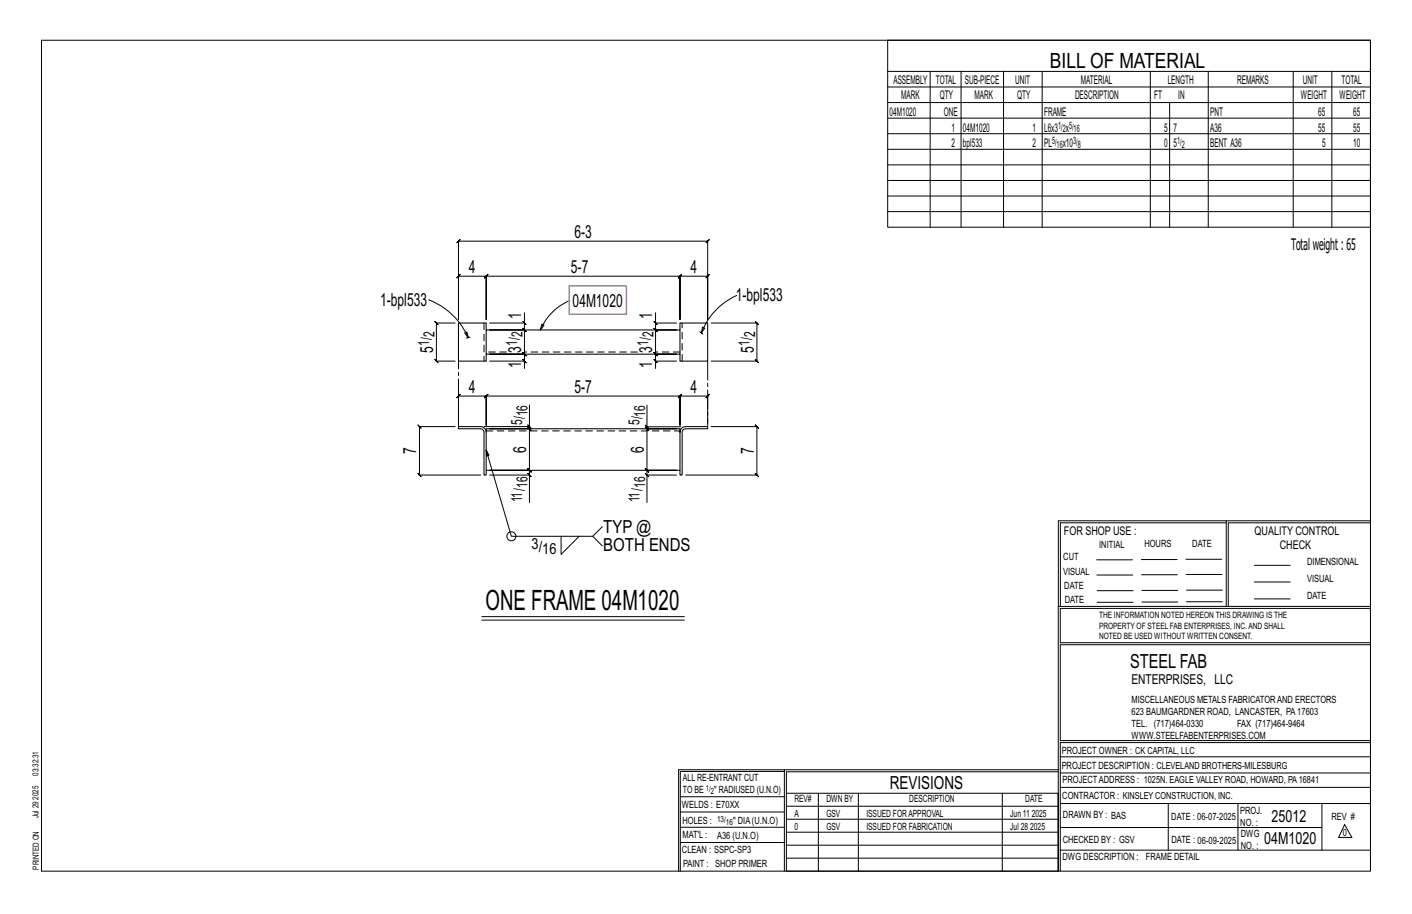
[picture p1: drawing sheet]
<svg xmlns="http://www.w3.org/2000/svg" width="432mm" height="279mm" viewBox="0 0 432 279" stroke-linecap="round" stroke-linejoin="round" font-family="sans-serif">
<g fill="none" stroke="#000" stroke-width=".31">
<path d="M12.7 12.3h406.4v254h-406.4zM271.5 12.3h147.6v57.2h-147.6zM271.5 21.8h147.6M271.5 26.6h147.6M271.5 31.4h147.6M271.5 36.1h147.6M284.5 21.8v47.7M293.9 21.8v47.7M306.9 21.8v47.7M318.7 21.8v47.7M351.8 21.8v47.7M357.7 31.4v38.1"/>
<path d="M369.5 21.8v47.7M395.5 21.8v47.7M407.3 21.8v47.7M271.5 40.9h147.6M271.5 45.6h147.6M271.5 50.4h147.6M271.5 55.2h147.6M271.5 59.9h147.6M139.7 74.2l1-1-.5 .5h76.2l-.5 .5 1-1-.5 .5v24v-13.3l.5-.5-1 1 .5-.5h-8.5l.5-.5-1 1 .5-.5v13.3v-13.3l.5-.5-1 1 .5-.5h-59.2l.5-.5-1 1 .5-.5v13.3v-13.3l.5-.5-1 1 .5-.5h-8.5l.5-.5-1 1 .5-.5v13.3v-24zM271.5 64.7h147.6M131.1 91.6a21.9 21.9 0 0 1 12.1 11.6M139.2 98.7h-5.7l-.5-.5 1 1-.5-.5v11.7l-.5-.5 1 1-.5-.5h5.7"/>
<path d="M159.9 98.2l1 1zM160.4 98.7v2.2l-.5-.5 1 1-.5-.5h-10.7h10.7l-.5-.5 1 1-.5-.5v7.4l-.5-.5 1 1-.5-.5h-10.7h10.7l-.5-.5 1 1-.5-.5v2.1M160.4 95.6v3.1h-10.7M165.7 99.1l.7 .3-1.1 1.5zM174.2 91.9a16.6 16.6 0 0 0-8.9 9M200 98.2l1 1zM200.5 98.7v2.2l-.5-.5 1 1-.5-.5h6.4h-6.4l-.5-.5 1 1-.5-.5v7.4l-.5-.5 1 1-.5-.5h6.4h-6.4l-.5-.5 1 1-.5-.5v2.1M200.5 95.6v3.1h6.4M217.5 98.7h14l-.5-.5 1 1-.5-.5v11.7l-.5-.5 1 1-.5-.5h-14M225.3 90.3a20.6 20.6 0 0 0-10.8 11.5M142.1 101.8l.7-.3 .4 1.7zM143.2 103.2l-.6 .1"/>
<path d="M143.8 103.1l-.6 .1M149.7 110.4h10.7v2.2M159.9 109.9l1 1zM200 109.9l1 1zM206.9 110.4h-6.4v2.2M214 101.4l.5 .4M214.5 101.8l.4 .4M214.8 100l.7 .3-1 1.5zM139.2 130.4h-10.9l-.5-.5 1 1-.5-.5v14.8l-.5-.5 1 1-.5-.5h18.7M140.2 129.3v-8.2l-.5 .5 1-1-.5 .5h8.5l-.5 .5 1-1-.5 .5v8.9v-8.9l-.5 .5 1-1-.5 .5h59.2l-.5 .5 1-1-.5 .5v8.9v-8.9l-.5 .5 1-1-.5 .5h8.5l-.5 .5 1-1-.5 .5v8.2M148.7 137.6l.1 1.8 .7-.2-.8-1.6 7.7 26.3h24.9l2.9-2.9M161.4 129.9l1 1z"/>
<path d="M161.9 130.4v.7l-.5-.5 1 1-.5-.5h-12.2h12.2l-.5-.5 1 1-.5-.5v12.7l-.5-.5 1 1-.5-.5h-12.2h12.2l-.5-.5 1 1-.5-.5v1.4M161.9 123.8v6.6h-13.9M197.3 130l1 1zM197.8 130.5v.6l-.5-.5 1 1-.5-.5h9.1h-9.1l-.5-.5 1 1-.5-.5v12.7l-.5-.5 1 1-.5-.5h9.1h-9.1l-.5-.5 1 1-.5-.5v1.4M197.8 123.8v6.7h10.4M217.5 130.4h14l-.5-.5 1 1-.5-.5v14.8l-.5-.5 1 1-.5-.5h-21.8M149.7 145.2h12.2v8.4M161.4 144.7l1 1zM197.3 144.7l1 1zM206.9 145.2h-9.1v8.4M375 159.8h-50.7v25.6M375 159.2h-51.3l-.1 107.1"/>
<path d="M419.1 159.2h-44.1v26.2M419.1 159.8h-43.5v25.6M171.6 163.9v5.6l5.5-5.6M181.3 163.9l2.9 3M335.4 171.1h10.9M335.4 175.8h11M349 171h11M349.1 175.7h11M362.7 171h10.9M362.7 175.6h11M383.6 172.8h11M383.6 177.9h11"/>
<path d="M147.3 188.5h62M147.3 189.6h62M323.7 185.4h95.4M335.5 184.1h11M335.5 180.6h11M349.2 184h11M349.2 180.5h11M362.9 180.4h10.9M362.9 184h10.9M383.6 183.1h11M419.1 186h-94.9v10.5h94.9M419.1 197.1h-94.9v29.3h94.9v.6h-94.9v39.3"/>
<path d="M239.9 235.8h-31.9v30.5M239.9 235.3h-32.4v31M323.6 235.3h-83.7v31M323.6 235.9h-83.1v6.6M324.2 236.3h94.9M324.2 231.4h94.9M208 252.9h31.9M208 257.5h31.9M208 243.6h31.9M208 248.2h31.9M240.5 242.5h83.1v23.8h-83.1zM240.5 258.4h83.1"/>
<path d="M240.5 254.4h83.1M240.5 250.4h83.1M240.5 246.5h83.1M250.3 242.5v23.8M262.5 242.5v23.8M306.5 242.5v23.8M324.2 253h80.1M324.2 245.6h94.9M324.2 259.9h94.9M324.2 240.7h94.9M357.3 245.6v14.3M378.6 245.6v14.3"/>
<path d="M404.3 245.6v14.3M411.2 252.1l2.2 3.9h-4zM240.5 262.3h83.1"/>
<circle cx="156.4" cy="163.9" r="1.38"/>
</g>
<path d="M148.7 100.9h59.2v7.4h-59.2zM148.7 100.9v-2.2h-8.5v11.7h8.5v-2.1M207.9 100.9v-2.2h8.5v11.7h-8.5v-2.1M140.2 130.4h6.8a1.72 1.72 0 0 1 1.7 1.7v13.1h-.7l-.1-13.6-.9-.5h-6.8zM148.7 132.1v-1h59.2v14.1h.7l.1-13.6 1-.5h6.7v-.7h-6.7a1.72 1.72 0 0 0-1.8 1.7M148.7 143.8h59.2" fill="none" stroke="#000" stroke-width=".32"/>
<path d="M148 98.7v11.7M154.9 107.6h-6.2M194.9 107.6h-34.5M207.9 107.6h-7.4M208.6 110.4v-11.7M148.7 131.7h59.2" fill="none" stroke="#000" stroke-width=".31" stroke-dasharray="2 1.4"/>
<path d="M174.1 87.4h17.4v8.6h-17.4z" fill="none" stroke="#f0f" stroke-width=".5"/>
<path d="M216.4 110.4v20M140.2 130.4v-20" fill="none" stroke="#000" stroke-width=".31" stroke-dasharray="5.8 1 1 1"/>
<text font-size="8.6" x="148.5" y="186.5">ONE FRAME 04M1020</text>
<text font-size="6.4" x="321.1" y="20.7">BILL OF MATERIAL</text>
<text font-size="5.9" x="345.6" y="204.1">STEEL FAB</text>
<g font-size="5.5">
<text x="175.6" y="72.7">6-3</text>
<text x="143.4" y="83.4">4</text>
<text x="174.6" y="83.4">5-7</text>
<text x="211.2" y="83.4">4</text>
<text x="116.2" y="93.6">1-bpl533</text>
<text x="175.1" y="94">04M1020</text>
<text x="225" y="92">1-bpl533</text>
<text x="159.4" y="97.6" transform="rotate(-90 159.4 97.6)">1</text>
<text x="199.5" y="97.6" transform="rotate(-90 199.5 97.6)">1</text>
<text x="132.5" y="107.8" transform="rotate(-90 132.5 107.8)">5</text>
<text x="159.4" y="107.8" transform="rotate(-90 159.4 107.8)">3</text>
<text x="199.5" y="107.8" transform="rotate(-90 199.5 107.8)">3</text>
<text x="230.5" y="107.8" transform="rotate(-90 230.5 107.8)">5</text>
<text x="159.4" y="112.6" transform="rotate(-90 159.4 112.6)">1</text>
<text x="199.5" y="112.6" transform="rotate(-90 199.5 112.6)">1</text>
<text x="143.4" y="120.1">4</text>
<text x="175.6" y="120.1">5-7</text>
<text x="211.2" y="120.1">4</text>
<text x="127.3" y="138.8" transform="rotate(-90 127.3 138.8)">7</text>
<text x="160.9" y="138.4" transform="rotate(-90 160.9 138.4)">6</text>
<text x="196.9" y="138.4" transform="rotate(-90 196.9 138.4)">6</text>
<text x="230.5" y="138.8" transform="rotate(-90 230.5 138.8)">7</text>
<text x="184.4" y="162.9">TYP @</text>
<text x="184.4" y="168.5">BOTH ENDS</text>
<text x="272.2" y="241.1">REVISIONS</text>
</g>
<g font-size="5.1">
<text x="388.9" y="251.3">25012</text>
<text x="386.6" y="258.1">04M1020</text>
</g>
<text font-size="4.9" x="394.8" y="76.4">Totalweight : 65</text>
<g font-size="4.7">
<text x="131.2" y="105.7" transform="rotate(-90 131.2 105.7)">1/</text>
<text x="132.9" y="103.1" transform="rotate(-90 132.9 103.1)">2</text>
<text x="158.1" y="105.7" transform="rotate(-90 158.1 105.7)">1/</text>
<text x="159.8" y="103.1" transform="rotate(-90 159.8 103.1)">2</text>
<text x="198.2" y="105.7" transform="rotate(-90 198.2 105.7)">1/</text>
<text x="199.9" y="103.1" transform="rotate(-90 199.9 103.1)">2</text>
<text x="229.2" y="105.7" transform="rotate(-90 229.2 105.7)">1/</text>
<text x="230.9" y="103.1" transform="rotate(-90 230.9 103.1)">2</text>
<text x="159.7" y="129.9" transform="rotate(-90 159.7 129.9)">5/</text>
<text x="161.3" y="127.3" transform="rotate(-90 161.3 127.3)">16</text>
<text x="195.6" y="129.9" transform="rotate(-90 195.6 129.9)">5/</text>
<text x="197.3" y="127.3" transform="rotate(-90 197.3 127.3)">16</text>
<text x="161.3" y="149.2" transform="rotate(-90 161.3 149.2)">16</text>
<text x="197.3" y="149.2" transform="rotate(-90 197.3 149.2)">16</text>
<text x="159.7" y="153.6" transform="rotate(-90 159.7 153.6)">11/</text>
<text x="195.6" y="153.6" transform="rotate(-90 195.6 153.6)">11/</text>
<text x="162.6" y="167.8">3/</text>
<text x="165.8" y="169.4">16</text>
</g>
<text font-size="4.2" x="346" y="209.1">ENTERPRISES, LLC</text>
<g font-size="3.7">
<text x="273.2" y="25.6">ASSEMBLY</text>
<text x="286.2" y="25.6">TOTAL</text>
<text x="295.1" y="25.6">SUB-PIECE</text>
<text x="310.4" y="25.6">UNIT</text>
<text x="330.5" y="25.6">MATERIAL</text>
<text x="357.1" y="25.6">LENGTH</text>
<text x="378.3" y="25.6">REMARKS</text>
<text x="398.4" y="25.6">UNIT</text>
<text x="410.2" y="25.6">TOTAL</text>
<text x="272.1" y="35.5">04M1020</text>
<text x="275.6" y="30.4">MARK</text>
<text x="287.4" y="30.4">QTY</text>
<text x="288.6" y="35.5">ONE</text>
<text x="298" y="30.4">MARK</text>
<text x="311" y="30.4">QTY</text>
<text x="319.3" y="35.5">FRAME</text>
<text x="328.7" y="30.4">DESCRIPTION</text>
<text x="353" y="30.4">FT</text>
<text x="360.3" y="30.4">IN</text>
<text x="370.1" y="35.5">PNT</text>
<text x="397.8" y="30.4">WEIGHT</text>
<text x="403.2" y="35.5">65</text>
<text x="409.6" y="30.4">WEIGHT</text>
<text x="413.8" y="35.5">65</text>
<text x="290.9" y="40.2">1</text>
<text x="294.5" y="40.2">04M1020</text>
<text x="315.8" y="40.2">1</text>
<text x="319.3" y="40.2">L6x3 x</text>
<text x="356" y="40.2">5</text>
<text x="358.9" y="40.2">7</text>
<text x="370.1" y="40.2">A36</text>
<text x="403.2" y="40.2">55</text>
<text x="413.8" y="40.2">55</text>
<text x="290.9" y="45">2</text>
<text x="294.5" y="45">bpl533</text>
<text x="315.8" y="45">2</text>
<text x="319.3" y="45">PL</text>
<text x="325" y="45">x10</text>
<text x="356" y="45">0</text>
<text x="358.9" y="45">5</text>
<text x="370.1" y="45">BENT A36</text>
<text x="404.3" y="45">5</text>
<text x="413.8" y="45">10</text>
<text x="325.3" y="163.4">FOR SHOP USE :</text>
<text x="383.7" y="163.4">QUALITY CONTROL</text>
<text x="391.4" y="167.8">CHECK</text>
</g>
<g font-size="3.1">
<text x="323.6" y="39.4">1/ 5/</text>
<text x="325" y="40.5">2</text>
<text x="328.3" y="40.5">16</text>
<text x="321.7" y="44.1">5/</text>
<text x="323.1" y="45.3">16</text>
<text x="328.2" y="44.1">3/</text>
<text x="329.6" y="45.3">8</text>
<text x="360" y="44.1">1/</text>
<text x="361.4" y="45.3">2</text>
<text x="336.2" y="167.4">INITIAL</text>
<text x="350" y="167.1">HOURS</text>
<text x="364.6" y="167.2">DATE</text>
<text x="325.2" y="171.3">CUT</text>
<text x="399.8" y="172.8">DIMENSIONAL</text>
<text x="325.1" y="175.8">VISUAL</text>
<text x="399.8" y="177.9">VISUAL</text>
<text x="325.5" y="180">DATE</text>
<text x="325.7" y="184.4">DATE</text>
<text x="399.8" y="183.1">DATE</text>
<text x="346" y="215">MISCELLANEOUS METALS FABRICATORAND ERECTORS</text>
<text x="346" y="218.6">623 BAUMGARDNER ROAD, LANCASTER, PA17603</text>
<text x="346" y="225.8">WWW.STEELFABENTERPRISES.COM</text>
<text x="346" y="222.2">TEL. (717)464-0330</text>
<text x="378.3" y="222.2">FAX (717)464-9464</text>
<text x="324.7" y="230.5">PROJECT OWNER : CK CAPITAL, LLC</text>
<text x="208.8" y="238.8">ALL RE-ENTRANT CUT</text>
<text x="324.7" y="235.1">PROJECT DESCRIPTION : CLEVELAND BROTHERS-MILESBURG</text>
<text x="324.9" y="239.5">PROJECTADDRESS : 1025N. EAGLE VALLEY ROAD, HOWARD, PA16841</text>
<text x="208.8" y="242.5">TO BE</text>
<text x="218.4" y="242.5">&quot; RADIUSED (U.N.O)</text>
<text x="242.9" y="245.3">REV#</text>
<text x="252.7" y="245.3">DWN BY</text>
<text x="278.1" y="245.3">DESCRIPTION</text>
<text x="313.5" y="245.3">DATE</text>
<text x="324.9" y="244.2">CONTRACTOR : KINSLEY CONSTRUCTION, INC.</text>
<text x="208.5" y="247">WELDS : E70XX</text>
<text x="208.7" y="251.7">HOLES :</text>
<text x="224.2" y="251.8">&quot; DIA(U.N.O)</text>
<text x="242.9" y="249.9">A</text>
<text x="252.7" y="249.9">GSV</text>
<text x="264.9" y="249.9">ISSUED FORAPPROVAL</text>
<text x="309" y="249.9">Jun 11</text>
<text x="315.5" y="249.9">2025</text>
<text x="325.1" y="250">DRAWN BY : BAS</text>
<text x="358.2" y="250.5">DATE : 06-07-2025</text>
<text x="379.3" y="248.9">PROJ.</text>
<text x="407.2" y="250.5">REV #</text>
<text x="208.7" y="256.3">MAT'L :</text>
<text x="219.3" y="256.4">A36 (U.N.O)</text>
<text x="242.9" y="253.8">0</text>
<text x="252.7" y="253.8">GSV</text>
<text x="264.9" y="253.8">ISSUED FOR FABRICATION</text>
<text x="309" y="253.8">Jul 28</text>
<text x="315" y="253.8">2025</text>
<text x="325" y="257.6">CHECKED BY : GSV</text>
<text x="358.3" y="257.7">DATE : 06-09-2025</text>
<text x="379.3" y="252.5">NO. :</text>
<text x="379.5" y="255.9">DWG</text>
<text x="410.6" y="255.5">0</text>
<text x="208.6" y="260.7">CLEAN : SSPC-SP3</text>
<text x="324.9" y="262.9">DWG DESCRIPTION :</text>
<text x="350.4" y="263">FRAME DETAIL</text>
<text x="379.5" y="259.5">NO. :</text>
<text x="208.9" y="265">PAINT : SHOP PRIMER</text>
</g>
<g font-size="2.7">
<text x="336.1" y="189">THE INFORMATION NOTED HEREON THIS DRAWING IS THE</text>
<text x="336.1" y="195.4">NOTED BE USED WITHOUT WRITTEN CONSENT.</text>
<text x="336.1" y="192.2">PROPERTY OF STEEL FAB ENTERPRISES, INC.AND SHALL</text>
</g>
<g font-size="2.6">
<text x="215.9" y="241.8">1/</text>
<text x="217.4" y="242.7">2</text>
<text x="219.3" y="251.1">13/</text>
<text x="222" y="252.1">16</text>
</g>
<g font-size="2.5">
<text x="11.7" y="237.1" transform="rotate(-90 11.7 237.1)">03:32:31</text>
<text x="11.8" y="244.4" transform="rotate(-90 11.8 244.4)">2025</text>
<text x="11.8" y="250.1" transform="rotate(-90 11.8 250.1)">Jul 29</text>
<text x="11.9" y="265.8" transform="rotate(-90 11.9 265.8)">PRINTED ON</text>
</g>
</svg>
